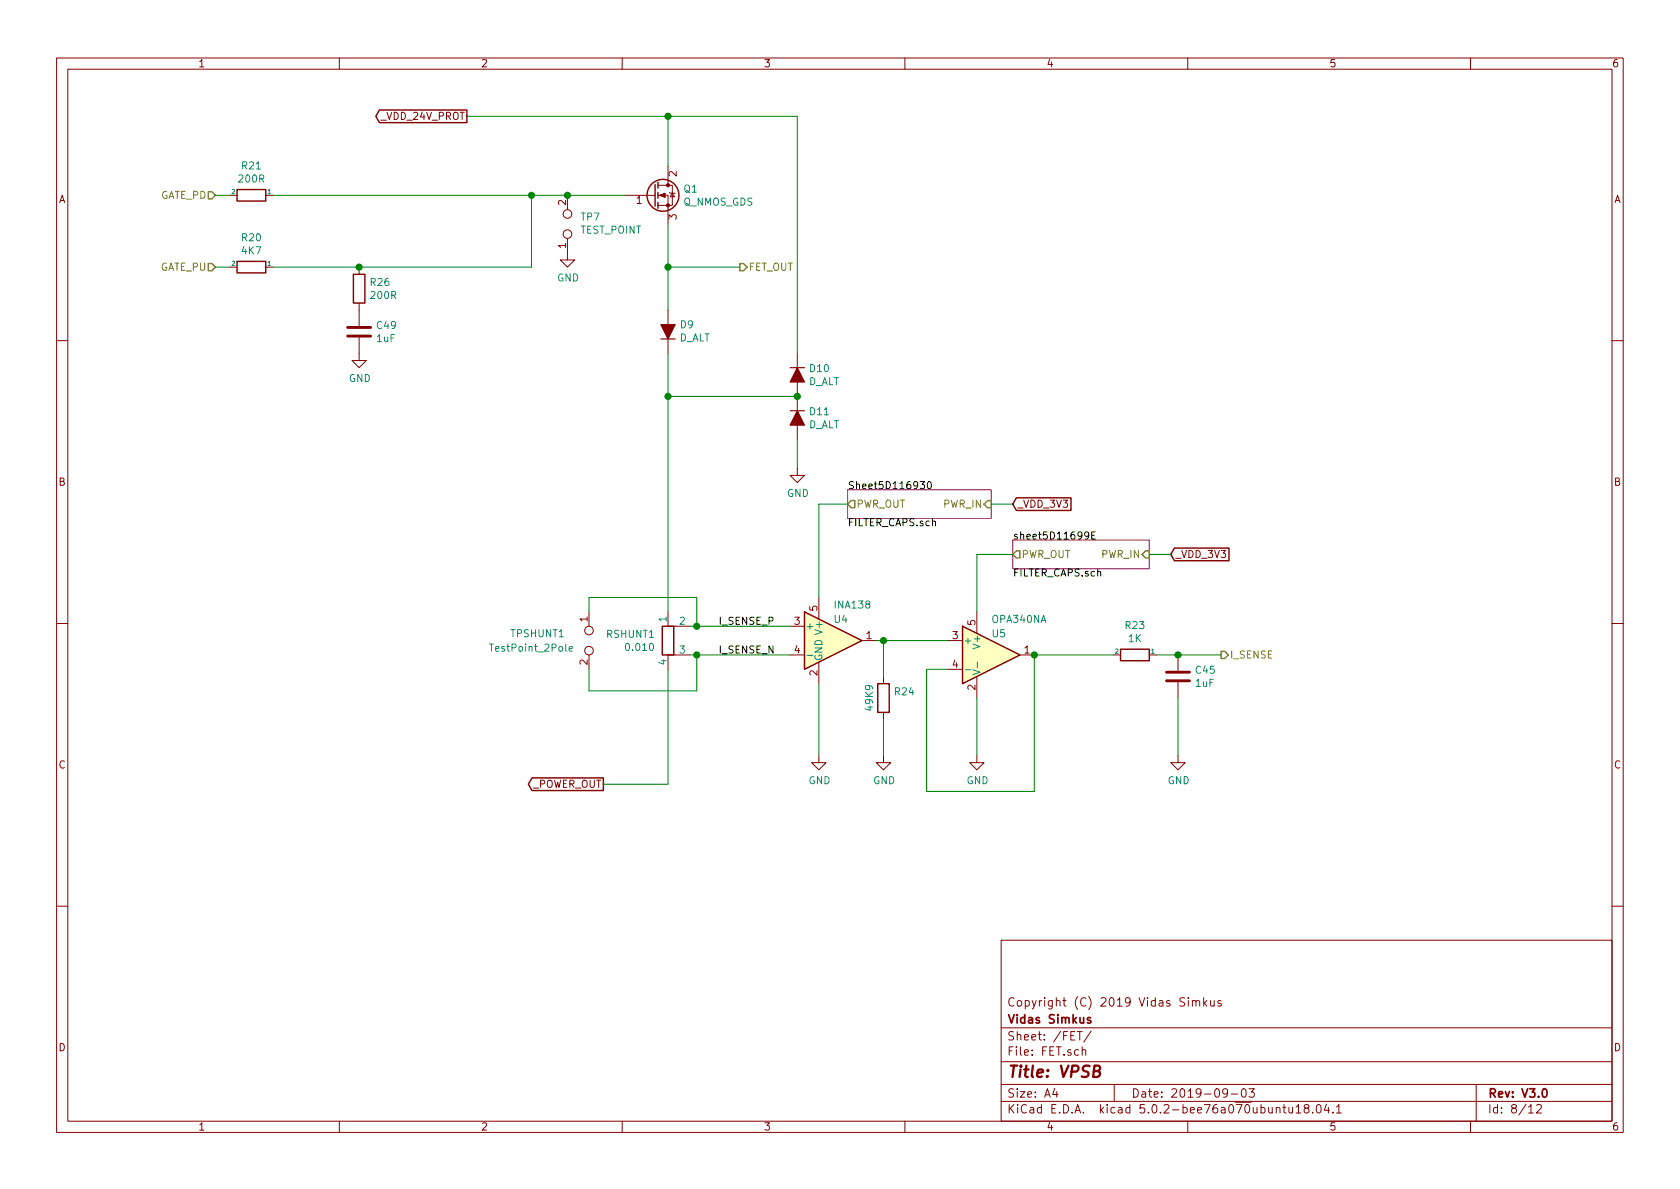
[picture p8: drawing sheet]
EESchema Schematic File Version 4
LIBS:BBB_SHIELD_V2-cache
EELAYER 26 0
EELAYER END
$Descr A4 11693 8268
encoding utf-8
Sheet 8 12
Title "VPSB"
Date "2019-09-03"
Rev "V3.0"
Comp "Vidas Simkus"
Comment1 "Copyright (C) 2019 Vidas Simkus"
Comment2 ""
Comment3 ""
Comment4 ""
$EndDescr
Text HLabel 1500 1850 0    50   Input ~ 0
GATE_PU
Text HLabel 1500 1350 0    50   Input ~ 0
GATE_PD
$Comp
L Device:Q_NMOS_GDS Q1
U 1 1
P 4550 1350
F 0 "Q1" H 4755 1396 50  0000 L CNN
F 1 "Q_NMOS_GDS" H 4755 1305 50  0000 L CNN
F 2 "Package_TO_SOT_THT:TO-220-3_Vertical" H 4750 1450 50  0001 C CNN
F 3 "" H 4550 1350 50  0001 C CNN
F 4 "PHP29N08T,127" H 4550 1350 50  0001 C CNN "MFGPN"
F 5 "1727-4645-ND" H 1350 -1600 50  0001 C CNN "DKPN"
F 6 "VER,2019-07-15,REUSE" H 1350 -1600 50  0001 C CNN "NOTES"
F 7 "NXP" H 1350 -1600 50  0001 C CNN "MFG"
	1    4550 1350
	1    0    0    -1  
$EndComp
$Comp
L CUSTOM_COMPONENTS:R_C R20
U 1 1
P 1750 1850
AR Path="/5BA83350" Ref="R20"  Part="1" 
AR Path="/5BA13116/5BA83350" Ref="R20"  Part="1" 
F 0 "R20" V 1543 1850 50  0000 C CNN
F 1 "4K7" V 1634 1850 50  0000 C CNN
F 2 "Resistor_SMD:R_0805_2012Metric" V 1680 1850 50  0001 C CNN
F 3 "" H 1750 1850 50  0001 C CNN
F 4 "P16057CT-ND" H -100 -1100 50  0001 C CNN "DKPN"
F 5 "PANASONIC" H -100 -1100 50  0001 C CNN "MFG"
F 6 "ERJ-P06F1000V" H -100 -1100 50  0001 C CNN "MFGPN"
F 7 "VER,2019-07-17,CT" H -100 -1100 50  0001 C CNN "NOTES"
	1    1750 1850
	0    1    1    0   
$EndComp
$Comp
L CUSTOM_COMPONENTS:R_C R21
U 1 1
P 1750 1350
AR Path="/5BABE878" Ref="R21"  Part="1" 
AR Path="/5BA13116/5BABE878" Ref="R21"  Part="1" 
F 0 "R21" V 1543 1350 50  0000 C CNN
F 1 "200R" V 1634 1350 50  0000 C CNN
F 2 "Resistor_SMD:R_0805_2012Metric" V 1680 1350 50  0001 C CNN
F 3 "" H 1750 1350 50  0001 C CNN
F 4 "541-4146-1-ND" H -100 -2100 50  0001 C CNN "DKPN"
F 5 "VISHAY" H -100 -2100 50  0001 C CNN "MFG"
F 6 "CRCW0805200RFKEAC" H -100 -2100 50  0001 C CNN "MFGPN"
F 7 "VER,2019-07-17,CT" H -100 -2100 50  0001 C CNN "NOTES"
	1    1750 1350
	0    1    1    0   
$EndComp
Wire Wire Line
	1500 1850 1600 1850
Wire Wire Line
	1500 1350 1600 1350
Wire Wire Line
	3700 1850 3700 1350
Text GLabel 8150 3850 2    50   Input ~ 0
_VDD_3V3
Text HLabel 8500 4550 2    50   Output ~ 0
I_SENSE
Wire Wire Line
	3700 1350 3950 1350
$Comp
L Connector:TestPoint_2Pole TP7
U 1 1
P 3950 1550
F 0 "TP7" V 3996 1462 50  0000 R CNN
F 1 "TEST_POINT" V 3905 1462 50  0000 R CNN
F 2 "Connector_PinHeader_1.27mm:PinHeader_1x02_P1.27mm_Vertical" H 3950 1550 50  0001 C CNN
F 3 "~" H 3950 1550 50  0001 C CNN
F 4 "952-3598-ND" H 1350 -1600 50  0001 C CNN "DKPN"
F 5 "M50-3530242" H 1350 -1600 50  0001 C CNN "MFGPN"
F 6 "" H 1350 -1600 50  0001 C CNN "NOTES"
	1    3950 1550
	0    -1   -1   0   
$EndComp
Connection ~ 3950 1350
Wire Wire Line
	3950 1350 4350 1350
$Comp
L power:GND #PWR033
U 1 1
P 3950 1750
F 0 "#PWR033" H 3950 1500 50  0001 C CNN
F 1 "GND" H 3955 1577 50  0000 C CNN
F 2 "" H 3950 1750 50  0001 C CNN
F 3 "" H 3950 1750 50  0001 C CNN
	1    3950 1750
	1    0    0    -1  
$EndComp
Text GLabel 4200 5450 0    50   Output ~ 0
_POWER_OUT
Text GLabel 3250 800  0    50   Output ~ 0
_VDD_24V_PROT
Wire Wire Line
	4650 800  5550 800 
Wire Wire Line
	4200 5450 4650 5450
$Comp
L Device:D_ALT D10
U 1 1
P 5550 2600
F 0 "D10" V 5504 2679 50  0000 L CNN
F 1 "D_ALT" V 5595 2679 50  0000 L CNN
F 2 "CUSTOM_FOOTPRINTS:COMCHIP_TO_277" H 5550 2600 50  0001 C CNN
F 3 "~" H 5550 2600 50  0001 C CNN
F 4 "641-1494-1-ND" V 5550 2600 50  0001 C CNN "DKPN"
F 5 "CDBZ310200-HF" V 5550 2600 50  0001 C CNN "MFGPN"
F 6 "VER,2019-07-15,CT" H -650 -700 50  0001 C CNN "NOTES"
	1    5550 2600
	0    1    1    0   
$EndComp
$Comp
L Device:D_ALT D9
U 1 1
P 4650 2300
F 0 "D9" V 4696 2221 50  0000 R CNN
F 1 "D_ALT" V 4605 2221 50  0000 R CNN
F 2 "CUSTOM_FOOTPRINTS:COMCHIP_TO_277" H 4650 2300 50  0001 C CNN
F 3 "~" H 4650 2300 50  0001 C CNN
F 4 "CDBZ310200-HF" V 4650 2300 50  0001 C CNN "MFGPN"
F 5 "641-1494-1-ND" V 4650 2300 50  0001 C CNN "DKPN"
F 6 "VER,2019-07-15,CT" H -650 -700 50  0001 C CNN "NOTES"
	1    4650 2300
	0    -1   -1   0   
$EndComp
Text HLabel 5150 1850 2    50   Output ~ 0
FET_OUT
Wire Wire Line
	4650 1550 4650 1850
Wire Wire Line
	4650 800  4650 1150
$Comp
L Device:D_ALT D11
U 1 1
P 5550 2900
F 0 "D11" V 5504 2979 50  0000 L CNN
F 1 "D_ALT" V 5595 2979 50  0000 L CNN
F 2 "CUSTOM_FOOTPRINTS:COMCHIP_TO_277" H 5550 2900 50  0001 C CNN
F 3 "~" H 5550 2900 50  0001 C CNN
F 4 "641-1494-1-ND" V 5550 2900 50  0001 C CNN "DKPN"
F 5 "CDBZ310200-HF" V 5550 2900 50  0001 C CNN "MFGPN"
F 6 "VER,2019-07-15,CT" H -650 -700 50  0001 C CNN "NOTES"
	1    5550 2900
	0    1    1    0   
$EndComp
Wire Wire Line
	4650 2450 4650 2750
Wire Wire Line
	5550 2750 4650 2750
Connection ~ 5550 2750
Wire Wire Line
	5550 2450 5550 800 
$Comp
L power:GND #PWR034
U 1 1
P 5550 3250
F 0 "#PWR034" H 5550 3000 50  0001 C CNN
F 1 "GND" H 5555 3077 50  0000 C CNN
F 2 "" H 5550 3250 50  0001 C CNN
F 3 "" H 5550 3250 50  0001 C CNN
	1    5550 3250
	1    0    0    -1  
$EndComp
Connection ~ 4650 800 
Wire Wire Line
	4650 800  3250 800 
Connection ~ 4650 1850
Wire Wire Line
	4650 1850 4650 2150
Wire Wire Line
	5550 3050 5550 3250
$Comp
L Amplifier_Current:INA138 U4
U 1 1
P 5800 4450
F 0 "U4" H 5800 4600 50  0000 L CNN
F 1 "INA138" H 5800 4700 50  0000 L CNN
F 2 "Package_TO_SOT_SMD:SOT-23-5" H 5800 4450 50  0001 C CNN
F 3 "http://www.ti.com/lit/ds/symlink/ina138.pdf" H 5800 4455 50  0001 C CNN
F 4 " 296-17936-1-ND " H 5800 4450 50  0001 C CNN "DKPN"
F 5 "INA138NA/3K" H 5800 4450 50  0001 C CNN "MFGPN"
F 6 "VER,2019-07-16,CT" H -650 -700 50  0001 C CNN "NOTES"
	1    5800 4450
	1    0    0    -1  
$EndComp
$Comp
L power:GND #PWR037
U 1 1
P 6800 5250
F 0 "#PWR037" H 6800 5000 50  0001 C CNN
F 1 "GND" H 6805 5077 50  0000 C CNN
F 2 "" H 6800 5250 50  0001 C CNN
F 3 "" H 6800 5250 50  0001 C CNN
	1    6800 5250
	1    0    0    -1  
$EndComp
Text GLabel 7050 3500 2    50   Input ~ 0
_VDD_3V3
$Comp
L power:GND #PWR036
U 1 1
P 5700 5250
F 0 "#PWR036" H 5700 5000 50  0001 C CNN
F 1 "GND" H 5705 5077 50  0000 C CNN
F 2 "" H 5700 5250 50  0001 C CNN
F 3 "" H 5700 5250 50  0001 C CNN
	1    5700 5250
	1    0    0    -1  
$EndComp
$Comp
L Amplifier_Operational:OPA340NA U5
U 1 1
P 6900 4550
F 0 "U5" H 6900 4700 50  0000 L CNN
F 1 "OPA340NA" H 6900 4800 50  0000 L CNN
F 2 "Package_TO_SOT_SMD:SOT-23-5" H 6800 4350 50  0001 L CNN
F 3 "http://www.ti.com/lit/ds/symlink/opa340.pdf" H 6900 4750 50  0001 C CNN
F 4 "296-26275-1-ND" H 6900 4550 50  0001 C CNN "DKPN"
F 5 "OPA340NA/3K" H 6900 4550 50  0001 C CNN "MFGPN"
F 6 "VER,2019-07-16,CT" H -650 -700 50  0001 C CNN "NOTES"
	1    6900 4550
	1    0    0    -1  
$EndComp
Wire Wire Line
	6100 4450 6150 4450
Wire Wire Line
	6600 4650 6450 4650
Wire Wire Line
	6800 3850 6800 4250
$Comp
L Device:R R24
U 1 1
P 6150 4850
F 0 "R24" H 6220 4896 50  0000 L CNN
F 1 "49K9" V 6050 4750 50  0000 L CNN
F 2 "Resistor_SMD:R_0805_2012Metric" V 6080 4850 50  0001 C CNN
F 3 "~" H 6150 4850 50  0001 C CNN
F 4 "541-49.9KAZCT-ND" H 6150 4850 50  0001 C CNN "DKPN"
F 5 "CRCW080549K9DHEAP" H 6150 4850 50  0001 C CNN "MFGPN"
F 6 "VISHAY" H 6150 4850 50  0001 C CNN "MFG"
	1    6150 4850
	1    0    0    -1  
$EndComp
Wire Wire Line
	6150 4700 6150 4450
$Comp
L power:GND #PWR038
U 1 1
P 6150 5250
F 0 "#PWR038" H 6150 5000 50  0001 C CNN
F 1 "GND" H 6155 5077 50  0000 C CNN
F 2 "" H 6150 5250 50  0001 C CNN
F 3 "" H 6150 5250 50  0001 C CNN
	1    6150 5250
	1    0    0    -1  
$EndComp
Wire Wire Line
	7200 4550 7750 4550
Connection ~ 7200 4550
Wire Wire Line
	8050 4550 8200 4550
$Comp
L CUSTOM_COMPONENTS:R_C R23
U 1 1
P 7900 4550
AR Path="/5D0FAA8B" Ref="R23"  Part="1" 
AR Path="/5BA13116/5D0FAA8B" Ref="R23"  Part="1" 
F 0 "R23" V 7693 4550 50  0000 C CNN
F 1 "1K" V 7784 4550 50  0000 C CNN
F 2 "Resistor_SMD:R_0805_2012Metric" V 7830 4550 50  0001 C CNN
F 3 "" H 7900 4550 50  0001 C CNN
F 4 "541-3977-2-ND" H 6050 1600 50  0001 C CNN "DKPN"
F 5 "VISHAY" H 6050 1600 50  0001 C CNN "MFG"
F 6 "CRCW08051K00FKEAC" H 6050 1600 50  0001 C CNN "MFGPN"
F 7 "VER,2019-07-17,CT" H 6050 1600 50  0001 C CNN "NOTES"
	1    7900 4550
	0    1    1    0   
$EndComp
$Sheet
S 5900 3400 1000 200 
U 5D116931
F0 "Sheet5D116930" 50
F1 "FILTER_CAPS.sch" 50
F2 "PWR_IN" I R 6900 3500 50 
F3 "PWR_OUT" O L 5900 3500 50 
$EndSheet
$Sheet
S 7050 3750 950  200 
U 5D1169A0
F0 "sheet5D11699E" 50
F1 "FILTER_CAPS.sch" 50
F2 "PWR_IN" I R 8000 3850 50 
F3 "PWR_OUT" O L 7050 3850 50 
$EndSheet
Wire Wire Line
	8000 3850 8150 3850
Wire Wire Line
	7050 3500 6900 3500
Wire Wire Line
	5700 3500 5900 3500
Wire Wire Line
	5700 3500 5700 4150
Wire Wire Line
	6800 3850 7050 3850
Wire Wire Line
	5700 5250 5700 4750
Wire Wire Line
	6150 5000 6150 5250
Wire Wire Line
	6450 5500 7200 5500
Wire Wire Line
	6450 4650 6450 5500
Wire Wire Line
	7200 4550 7200 5500
Wire Wire Line
	6800 4850 6800 5250
$Comp
L Connector:TestPoint_2Pole TPSHUNT1
U 1 1
P 4100 4450
F 0 "TPSHUNT1" V 4050 3900 50  0000 L CNN
F 1 "TestPoint_2Pole" V 4150 3750 50  0000 L CNN
F 2 "Connector_PinHeader_1.27mm:PinHeader_1x02_P1.27mm_Vertical" H 4100 4450 50  0001 C CNN
F 3 "~" H 4100 4450 50  0001 C CNN
	1    4100 4450
	0    1    1    0   
$EndComp
Wire Wire Line
	4650 1850 5150 1850
$Comp
L Device:R_Shunt RSHUNT1
U 1 1
P 4650 4450
F 0 "RSHUNT1" H 4562 4496 50  0000 R CNN
F 1 "0.010" H 4562 4405 50  0000 R CNN
F 2 "CUSTOM_FOOTPRINTS:1206_WIDE_SHUNT" V 4580 4450 50  0001 C CNN
F 3 "~" H 4650 4450 50  0001 C CNN
F 4 "CFG0612-FX-R010ELFCT-ND" H 4650 4450 50  0001 C CNN "DKPN"
F 5 "CFG0612-FX-R010ELF" H 4650 4450 50  0001 C CNN "MFGPN"
F 6 "BOURNS" H 4650 4450 50  0001 C CNN "MFG"
F 7 "VER,2019-07-15,CT" H -650 -700 50  0001 C CNN "NOTES"
	1    4650 4450
	1    0    0    -1  
$EndComp
Wire Wire Line
	4800 4350 4850 4350
Wire Wire Line
	4800 4550 4850 4550
Wire Wire Line
	4650 4650 4650 5450
Connection ~ 4850 4350
Wire Wire Line
	4850 4350 5500 4350
Connection ~ 4850 4550
Wire Wire Line
	4850 4550 5500 4550
Text Label 5000 4350 0    50   ~ 0
I_SENSE_P
Text Label 5000 4550 0    50   ~ 0
I_SENSE_N
Wire Wire Line
	6150 4450 6600 4450
Connection ~ 6150 4450
$Comp
L Device:C C45
U 1 1
P 8200 4700
F 0 "C45" H 8315 4746 50  0000 L CNN
F 1 "1uF" H 8315 4655 50  0000 L CNN
F 2 "Capacitor_SMD:C_0805_2012Metric" H 8238 4550 50  0001 C CNN
F 3 "~" H 8200 4700 50  0001 C CNN
F 4 " 1276-2928-2-ND " H -650 -700 50  0001 C CNN "DKPN"
F 5 "SAMSUNG" H -650 -700 50  0001 C CNN "MFG"
F 6 "CL31A225KB9LNNC" H -650 -700 50  0001 C CNN "MFGPN"
F 7 "X7R" H -650 -700 50  0001 C CNN "TEMPCO"
F 8 "50" H -650 -700 50  0001 C CNN "VOLTAGE"
F 9 "VER,2019-07-17,REEL" H -650 -700 50  0001 C CNN "NOTES"
	1    8200 4700
	1    0    0    -1  
$EndComp
Connection ~ 8200 4550
Wire Wire Line
	8200 4550 8500 4550
$Comp
L power:GND #PWR02
U 1 1
P 8200 5250
F 0 "#PWR02" H 8200 5000 50  0001 C CNN
F 1 "GND" H 8205 5077 50  0000 C CNN
F 2 "" H 8200 5250 50  0001 C CNN
F 3 "" H 8200 5250 50  0001 C CNN
	1    8200 5250
	1    0    0    -1  
$EndComp
Wire Wire Line
	8200 5250 8200 4850
Wire Wire Line
	1900 1350 3700 1350
Connection ~ 3700 1350
Wire Wire Line
	1900 1850 2500 1850
$Comp
L Device:R R26
U 1 1
P 2500 2000
F 0 "R26" H 2570 2046 50  0000 L CNN
F 1 "200R" H 2570 1955 50  0000 L CNN
F 2 "Resistor_SMD:R_0805_2012Metric" V 2430 2000 50  0001 C CNN
F 3 "" H 2500 2000 50  0001 C CNN
F 4 "541-4146-1-ND" H 0   0   50  0001 C CNN "DKPN"
F 5 "VISHAY" H 0   0   50  0001 C CNN "MFG"
F 6 "CRCW0805200RFKEAC" H 0   0   50  0001 C CNN "MFGPN"
	1    2500 2000
	1    0    0    -1  
$EndComp
Connection ~ 2500 1850
Wire Wire Line
	2500 1850 3700 1850
$Comp
L Device:C C49
U 1 1
P 2500 2300
F 0 "C49" H 2615 2346 50  0000 L CNN
F 1 "1uF" H 2615 2255 50  0000 L CNN
F 2 "Capacitor_SMD:C_0805_2012Metric" H 2538 2150 50  0001 C CNN
F 3 "~" H 2500 2300 50  0001 C CNN
	1    2500 2300
	1    0    0    -1  
$EndComp
$Comp
L power:GND #PWR035
U 1 1
P 2500 2450
F 0 "#PWR035" H 2500 2200 50  0001 C CNN
F 1 "GND" H 2505 2277 50  0000 C CNN
F 2 "" H 2500 2450 50  0001 C CNN
F 3 "" H 2500 2450 50  0001 C CNN
	1    2500 2450
	1    0    0    -1  
$EndComp
Connection ~ 4650 2750
Wire Wire Line
	4650 2750 4650 4250
Wire Wire Line
	4850 4150 4100 4150
Wire Wire Line
	4100 4150 4100 4250
Wire Wire Line
	4850 4150 4850 4350
Wire Wire Line
	4100 4650 4100 4800
Wire Wire Line
	4100 4800 4850 4800
Wire Wire Line
	4850 4550 4850 4800
$EndSCHEMATC
